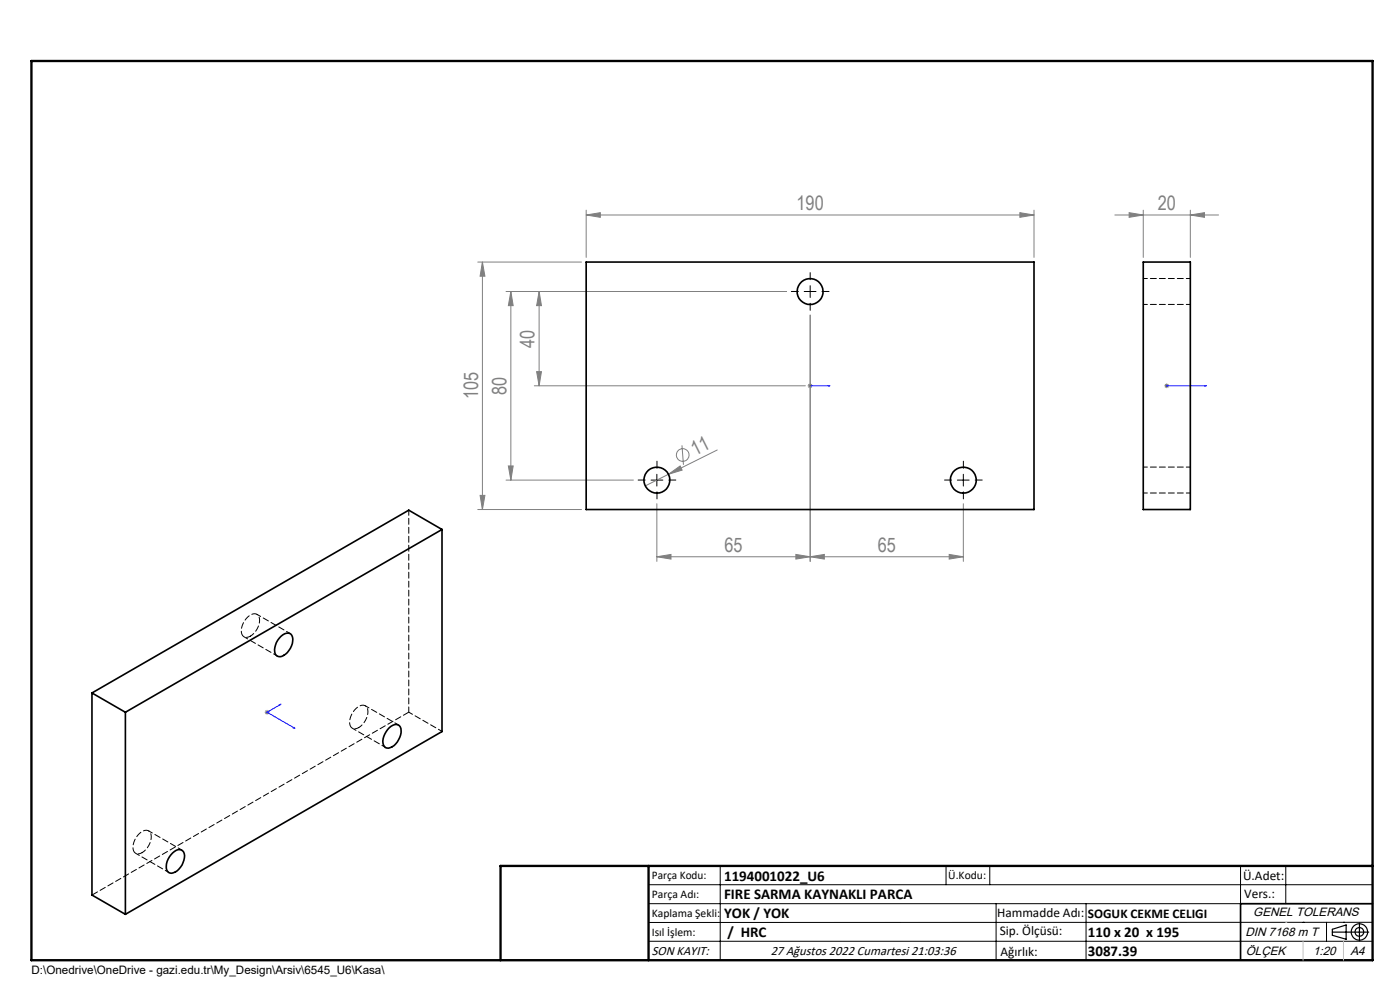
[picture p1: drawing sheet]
<svg xmlns="http://www.w3.org/2000/svg" width="297mm" height="210mm" viewBox="0 0 297 210" stroke-linecap="round" stroke-linejoin="round" font-family="sans-serif">
<g fill="none" stroke="#808080" stroke-width=".21">
<path d="M101.4 55.6h22M102.3 55.6l.6 3h-1.1zM102.3 55.6v52.5M124.4 45.6l3-.5v1zM124.4 44.6v10M124.4 45.6h95M216.4 45.1l3 .5-3 .5zM219.4 44.6v10M236.5 45.6h22M239.5 45.1l3 .5-3 .5zM242.5 44.6v10M252.5 45.6l3-.5v1z"/>
<path d="M252.5 44.6v10M107.4 61.8h59.5M108.4 61.8v40M108.4 61.8l.5 3h-1.1zM113.8 78.8h1.1l-.5 3zM114.4 61.8v20M114.4 61.8l.5 3h-1.1zM171.9 66.8v52.3M107.8 98.8h1.1l-.5 3zM113.3 81.8h57.6M144.7 94.5l.3 4.1M152.2 95.5l-10.4 5.1"/>
<path d="M171.3 81.8h1.1M171.5 81.5l.7 .7M172.2 81.5l-.7 .7M247 81.8h1M247.2 81.5l.7 .7M247.5 81.3v1M247.9 81.5l-.7 .7M101.4 108.1h22M101.8 105.1h1.1l-.6 3zM107.4 101.8h27M139.3 118.1l3-.5v1zM139.3 106.8v12.3"/>
<path d="M139.3 118.1h65.1M141.8 100.6l2.5-1.8 .4 .9zM141.8 100.6l-4.9 2.5M168.8 117.6l3.1 .5-3.1 .5zM171.9 118.1l3-.5v1zM201.4 117.6l3 .5-3 .5zM204.4 106.8v12.3M56.2 151.1h1M56.3 150.7l.7 .7M56.7 150.6v1M57 150.7l-.7 .7"/>
<circle cx="144.8" cy="96.5" r="1.35"/>
</g>
<g fill="none" stroke="#000" stroke-width=".25">
<path d="M282.6 197.7h7.8M282.6 197.1l3-.9v3l-3-.8zM288.4 195.8v3.8M106.2 203.7h185"/>
<circle cx="288.4" cy="197.7" r="1.74"/>
<circle cx="288.4" cy="197.7" r=".93"/>
</g>
<path d="M171.8 81.8h.1zM171.9 81.8h.1M171.9 81.8h4.2M176.1 81.8h-.5h.5M247.4 81.8h.2zM247.5 81.8h.1M247.5 81.8h8.4M255.9 81.8h-.4h.4M59.3 149.5l.3-.1-.2 .2zM59.6 149.4l-2.9 1.7 5.9 3.4M62.2 154.4l.2-.1 .2 .2z" fill="none" stroke="#00f" stroke-width=".21"/>
<path d="M171.9 59.3v-1.5M169.4 61.8h-1.5M171.9 64.3v1.5M174.4 61.8h1.5M139.4 99.3v-1.5M204.4 99.3v-1.5M136.9 101.8h-1.5M139.4 104.3v1.5M141.9 101.8h1.5M201.9 101.8h-1.5M204.4 104.3v1.5M206.9 101.8h1.5" fill="none" stroke="#000" stroke-width=".21" stroke-dasharray="15.2 1.3 1.3 1.3"/>
<g fill="none" stroke="#000" stroke-width=".21">
<path d="M170.6 61.8h2.5M171.9 60.6v2.5M138.1 101.8h2.5M139.3 100.6v2.5M203.1 101.8h2.5M204.4 100.6v2.5M137.6 187.7h153.6M137.6 191.7h153.6M137.6 199.7h153.6M152.8 183.7v20M200.7 183.7v4M210 183.7v4"/>
<path d="M211.3 191.7v12M230.4 191.7v12M263.2 183.7v20M272.8 183.7v8M276.4 195.6h.1M281.4 195.6v4.1M285 195.6h.1M291.2 195.6l-153.6 .1"/>
</g>
<path d="M291.2 191.7h-28v12" fill="none" stroke="#000" stroke-width=".35"/>
<path d="M6.7 12.9h284.5v190.8h-284.5zM137.6 183.7v20M291.2 183.7h-185v20" fill="none" stroke="#000" stroke-width=".5"/>
<path d="M276.4 199.7v4M285 199.7v4" fill="none" stroke="#c0c0c0" stroke-width=".21"/>
<path d="M272.8 195.6h.1" fill="none" stroke="#c0c0c0" stroke-width=".25"/>
<g fill="#00f">
<path d="M175.6 81.8h.5zM171.8 81.8h.1z"/>
<path d="M59.3 149.5l.1 .1 .2-.2zM62.2 154.4l.4 .1-.2-.2z"/>
<path d="M247.4 81.8h.2zM255.5 81.8h.4z"/>
</g>
<g fill="#808080">
<path d="M141.8 100.6l2.5-1.8 .4 .9z"/>
<path d="M216.4 45.1l3 .5-3 .5zM124.4 45.6l3-.5v1zM168.8 117.6l3.1 .5-3.1 .5zM139.3 118.1l3-.5v1zM252.5 45.6l3-.5v1zM239.5 45.1l3 .5-3 .5z"/>
<path d="M171.9 118.1l3-.5v1zM201.4 117.6l3 .5-3 .5z"/>
<path d="M107.8 98.8h1.1l-.5 3zM108.4 61.8l.5 3h-1.1zM113.8 78.8h1.1l-.5 3zM114.4 61.8l.5 3h-1.1z"/>
<path d="M102.3 55.6l.6 3h-1.1zM101.8 105.1h1.1l-.6 3z"/>
</g>
<g fill="none" stroke="#000" stroke-width=".35">
<path d="M124.4 55.6h95v52.5h-95zM242.5 55.6h10v52.5h-10zM93.8 112.3v42.9l-67.2 38.7M93.8 112.3l-67.2 38.8M93.8 112.3l-7.1-4.1-67.2 38.8M59.6 135a1.5 1.5 0 0 1 2.3-.2 3.7 3.7 0 0 1-2.5 4.5 1.21 1.21 0 0 1-1.2-1.5l.4-1.5zM19.5 147l7.1 4.1M19.5 147v42.9l7.1 4M26.6 151.1v42.8M82.6 154.4l.4-.4a1.29 1.29 0 0 1 1.6-.1 1.29 1.29 0 0 1 .5 1.5 3.5 3.5 0 0 1-3 3.3 1.66 1.66 0 0 1-.7-2.5l.5-1zM36.6 180.9a1.44 1.44 0 0 1 2.3-.2 3.7 3.7 0 0 1-2.5 4.5 1.21 1.21 0 0 1-1.1-1.5l.4-1.5z"/>
<circle cx="171.9" cy="61.8" r="2.74"/>
<circle cx="139.4" cy="101.8" r="2.75"/>
<circle cx="204.4" cy="101.8" r="2.75"/>
</g>
<g fill="none" stroke="#000" stroke-width=".21" stroke-dasharray="1.3 .6" stroke-dashoffset=".4">
<path d="M252.5 59.1h-10M242.5 64.6h10M252.5 99.1h-10M242.5 104.6h10M51.8 135.1l7 4.1M53.1 134.9a3.8 3.8 0 0 0 1.8-4.2 1.25 1.25 0 0 0-2-.1 3.6 3.6 0 0 0-1.4 4.2 1.18 1.18 0 0 0 1.6 .1M61.6 134.4l-7.1-4.1M74.7 154.5l7.1 4.1M76.1 154.3a3.8 3.8 0 0 0 1.8-4.2 1.25 1.25 0 0 0-2-.1 3.6 3.6 0 0 0-1.4 4.2 1.18 1.18 0 0 0 1.6 .1M84.6 153.8l-7.1-4.1M93.8 155.1l-7.1-4M28.8 181l7 4.1"/>
<path d="M30.1 180.9a3.8 3.8 0 0 0 1.8-4.3 1.25 1.25 0 0 0-1.9-.1 3.6 3.6 0 0 0-1.5 4.3 1.18 1.18 0 0 0 1.6 .1M38.6 180.3l-7.1-4.1"/>
</g>
<path d="M19.5 189.8l67.2-38.7" fill="none" stroke="#000" stroke-width=".21" stroke-dasharray="1.3 .6"/>
<path d="M86.7 151.1v-42.9" fill="none" stroke="#000" stroke-width=".21" stroke-dasharray="1.3 .6" stroke-dashoffset=".2"/>
<g font-size="4.2" fill="#808080">
<text x="169" y="44.6">190</text>
<text x="245.6" y="44.6">20</text>
<text x="113.4" y="73.8" transform="rotate(-90 113.4 73.8)">40</text>
<text x="107.4" y="83.8" transform="rotate(-90 107.4 83.8)">80</text>
<text x="101.4" y="84.7" transform="rotate(-90 101.4 84.7)">105</text>
<text x="147.5" y="96.8" transform="rotate(-26 147.5 96.8)">11</text>
<text x="153.7" y="117.1">65</text>
<text x="186.2" y="117.1">65</text>
</g>
<g font-size="3.2">
<text x="153.6" y="190.8">FIRE SARMA KAYNAKLI PARCA</text>
<text x="153.6" y="186.8">1194001022_U6</text>
<text x="153.6" y="194.8">YOK / YOK</text>
<text x="154.3" y="198.8">/ HRC</text>
<text x="230.8" y="198.7">110 x 20 x 195</text>
<text x="230.8" y="202.8">3087.39</text>
</g>
<g font-size="2.8">
<text x="263.7" y="186.7">Ü.Adet:</text>
<text x="263.9" y="190.5">Vers.:</text>
<text x="211.5" y="194.5">Hammadde Adı:</text>
<text x="230.8" y="194.7">SOGUK CEKME CELIGI</text>
<text x="138.3" y="202.6">SON KAYIT:</text>
<text x="163.5" y="202.6">27 Ağustos 2022 Cumartesi 21:03:36</text>
<text x="212.1" y="198.4">Sip. Ölçüsü:</text>
<text x="212.2" y="202.7">Ağırlık:</text>
</g>
<g font-size="2.6">
<text x="265.9" y="194.4">GENEL TOLERANS</text>
<text x="264.2" y="198.5">DIN 7168 m T</text>
<text x="264.3" y="202.6">ÖLÇEK</text>
<text x="278.5" y="202.6">1:20</text>
<text x="286.5" y="202.6">A4</text>
</g>
<g font-size="2.5">
<text x="138.3" y="186.4">Parça Kodu:</text>
<text x="138.3" y="190.5">Parça Adı:</text>
<text x="201.2" y="186.5">Ü.Kodu:</text>
<text x="138.3" y="194.5">Kaplama Şekli:</text>
<text x="138.3" y="198.6">Isıl İşlem:</text>
<text x="6.7" y="206.7">D:\Onedrive\OneDrive - gazi.edu.tr\My_Design\Arsiv\6545_U6\Kasa\</text>
</g>
</svg>
